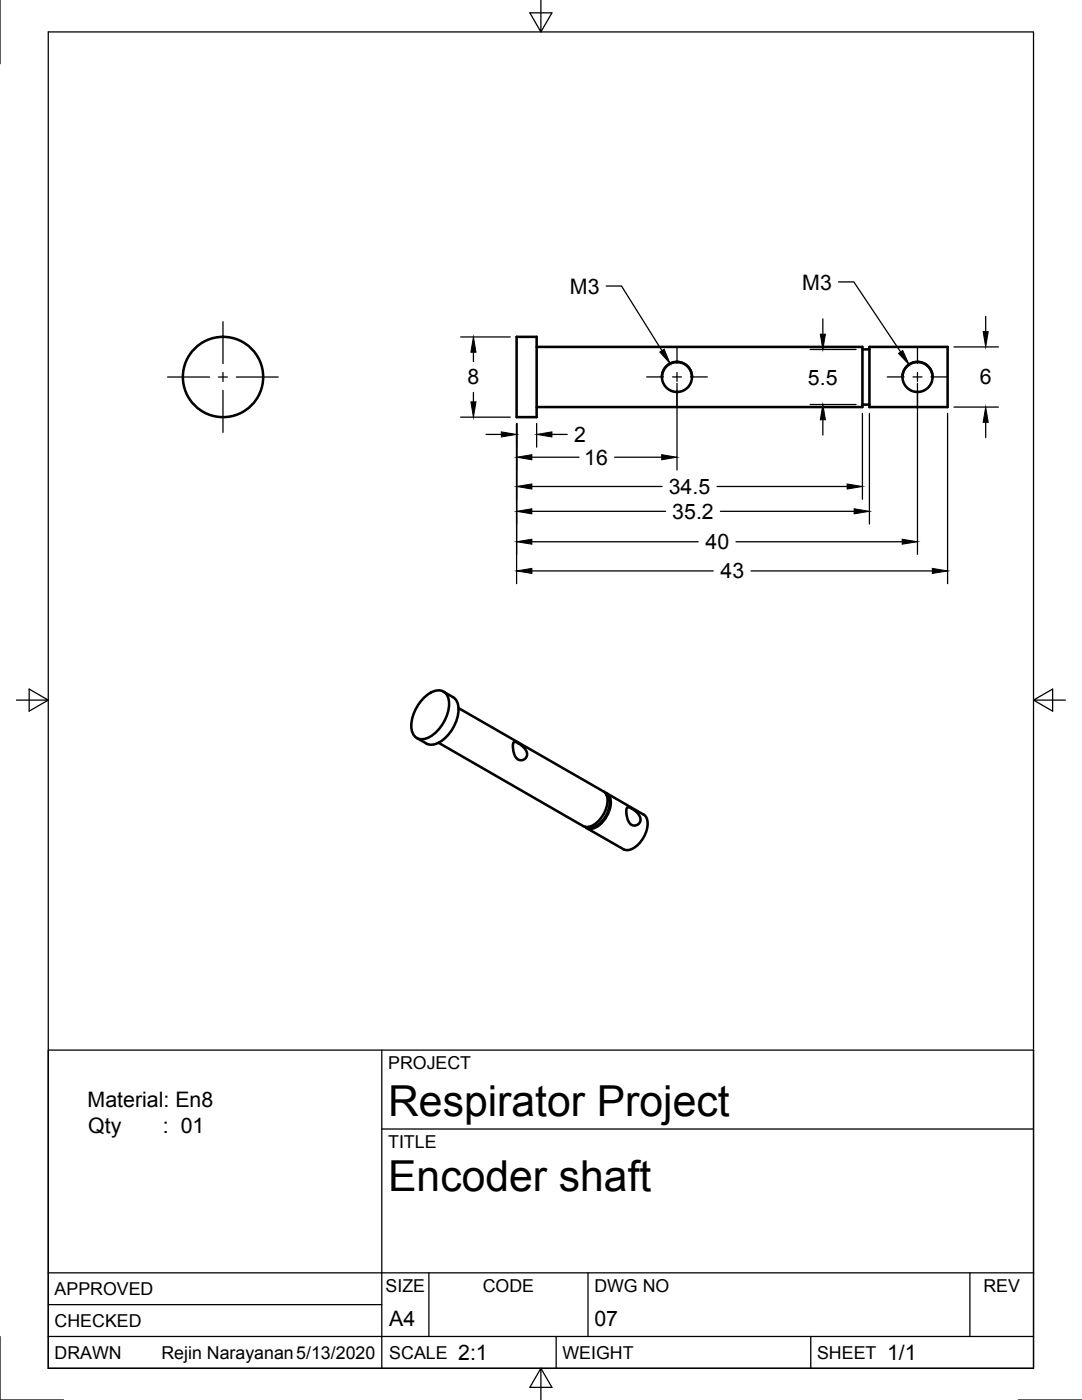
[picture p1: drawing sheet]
<svg xmlns="http://www.w3.org/2000/svg" width="216mm" height="279mm" viewBox="0 0 216 279" stroke-linecap="round" stroke-linejoin="round" font-family="sans-serif">
<!-- layer: Visible -->
<g fill="none" stroke="#000" stroke-width=".51">
<path d="M103.1 67.2h4v16h-4zM107.1 69.2h65v12h-65M132.1 75.2l.2-1.1 .6-.9 1-.7 1-.3 1.1 .2 1.1 .6 .8 1.1 .2 1.1M172.1 69.7h1.4M173.5 69.2h15.6v12h-15.6zM180.1 75.2l.2-1 .6-1 .8-.6 1.2-.4 1.1 .2 1.1 .6 .8 1.2 .2 1M172.1 80.8h1.4M84.5 139.3a3.5 3.5 0 0 1 4-1.3 3.6 3.6 0 0 1 .9 4.1 7.9 7.9 0 0 1-4.3 5.3 2.07 2.07 0 0 1-3-1.7 7.9 7.9 0 0 1 2.4-6.4zM88.5 138l1.9 1.1a3.3 3.3 0 0 1 1 3.6 7.9 7.9 0 0 1-4.6 5.8l-1.2 .1-.5-.2M83.2 147.3l1.9 1.1M87.5 148.2l28.9 16.7a2.72 2.72 0 0 0 3.1-1.1 5.4 5.4 0 0 0 1.5-5.2l-.6-.7M91.5 141.3l28.9 16.6"/>
<path d="M102.5 148.1h.3l.6 .2 1.4 1.2a1.3 1.3 0 0 1-.3 2.1 1.3 1.3 0 0 1-1.9-1.1l-.3-1.3zM120.7 158.1a2.12 2.12 0 0 1 1.1 2.7 5.7 5.7 0 0 1-3.8 4.6l-.9-.1-.4-.3M121 158.3l7.4 4.3M121 158.7a3 3 0 0 1 .2 3.4 4.6 4.6 0 0 1-3.3 3l-.5-.1M125.1 161.2l.2-.1 .6 .2 1.5 1.2a1.29 1.29 0 0 1-.2 2.1 1.29 1.29 0 0 1-1.9-1l-.3-1.2zM128.4 162.5a2.72 2.72 0 0 1 .6 3.2 5.4 5.4 0 0 1-3.7 4l-.9-.2-7.4-4.3"/>
<circle cx="44.5" cy="75.2" r="8"/>
<circle cx="135.1" cy="75.2" r="3"/>
<circle cx="183.1" cy="75.2" r="3"/>
</g>
<!-- layer: Border -->
<path d="M0 0v12.7M9.6 6.4h196.6v266.7h-196.6zM107.9 0v6.4l-2.2-3.8h4.4l-2.2 3.8M3.3 139.7h6.3l-3.8-2.2v4.4l3.8-2.2M206.2 139.7l3.8 2.2v-4.4l-3.8 2.2h6.4M0 266.7v12.7h12.7M107.9 273.1l2.2 3.8h-4.4l2.2-3.8v6.3M203.2 279.4h12.7" fill="none" stroke="#000" stroke-width=".25"/>
<!-- layer: Titleblock -->
<path d="M9.6 209.6h196.6v63.5h-196.6zM76.2 209.6v63.5M76.2 225.3h130M9.6 254h196.6M85.6 254v12.7M117.3 254v12.7M193.5 254v12.7M9.6 266.7h196.6M9.6 260.4h66.6M111 266.7v6.4M161.8 266.7v6.4" fill="none" stroke="#000" stroke-width=".25"/>
<!-- layer: Center Lines -->
<g fill="none" stroke="#000" stroke-width=".25">
<path d="M33.4 75.2h8.4M43.6 75.2h1.8M44.5 64.2v8.4M44.5 74.3v1.8M44.5 77.9v8.4M47.2 75.2h8.3M129 75.2h3.4M134.2 75.2h1.8M135.1 69.2v3.3M135.1 74.3v1.8M135.1 77.9v3.4M137.8 75.2h3.3"/>
<path d="M177 75.2h3.4M182.2 75.2h1.8M183.1 69.2v3.3M183.1 74.3v1.8M183.1 77.9v3.4M185.8 75.2h3.3"/>
</g>
<!-- layer: Dimensions -->
<g fill="none" stroke="#000" stroke-width=".25">
<path d="M91.9 67.2h9.9M94.5 70.3v1.9M94.5 78.3v1.9M135.1 76.5v17.3M161.6 69.7h9.2M164.2 63.6v3.1M183.1 76.5v34.1M190.4 69.2h8.8M196.7 63.1v3.1M91.9 83.2h9.9M97 86.7h3M103.1 84.5v32"/>
<path d="M106.1 97.1h26M106.1 91.2h9.4M107.1 84.5v4.7M110.1 86.7h3.1M122.6 91.2h9.4M143.1 97.1h25.9M161.6 80.7h9.2M164.2 83.8v3M172.1 82.5v17.1M173.5 82.5v22.1M189.1 82.5v34M190.4 81.2h8.8"/>
<path d="M196.7 84.3v3M106.1 113.9h36.2M106.1 108.1h33.2M106.1 102h26.7M143.7 102h26.7M146.9 108.1h33.1M149.9 113.9h36.1"/>
</g>
<g fill="#000" stroke="#000" stroke-width=".2">
<path d="M94.5 67.2l.5 3.1h-1zM163.7 66.7h1l-.5 3zM196.2 66.2h1l-.5 3zM94 80.2h1l-.5 3zM100 86.2l3.1 .5-3.1 .5zM103.1 97.1l3-.5v1zM103.1 91.2l3-.5v1.1zM107.1 86.7l3-.5v1zM132 90.7l3.1 .5-3.1 .6zM164.2 80.7l.5 3.1h-1zM169 96.6l3.1 .5-3.1 .5zM196.7 81.2l.5 3.1h-1z"/>
<path d="M103.1 113.9l3-.5v1zM103.1 108.1l3-.5v1zM103.1 102l3-.5v1.1zM170.4 101.5l3.1 .5-3.1 .6zM180 107.6l3.1 .5-3.1 .5zM186 113.4l3.1 .5-3.1 .5z"/>
</g>
<!-- layer: Annotations -->
<path d="M131.7 70.3l.8-.6 1.2 2.9zM179.3 70.5l.8-.5 1.3 2.8z" fill="#000" stroke="#000" stroke-width=".2"/>
<path d="M121 57.1h3l8.1 12.9M167.3 56.3h3.1l9.3 13.9" fill="none" stroke="#000" stroke-width=".25"/>
<g font-size="8.5">
<text x="77.4" y="222.8">Respirator Project</text>
<text x="77.4" y="237.8">Encoder shaft</text>
</g>
<g font-size="4.3">
<text x="113.7" y="58.6">M3</text>
<text x="160.1" y="57.8">M3</text>
<text x="93.3" y="76.7">8</text>
<text x="161.2" y="76.8">5.5</text>
<text x="195.5" y="76.6">6</text>
<text x="114.6" y="88.2">2</text>
<text x="116.6" y="92.8">16</text>
<text x="133.4" y="98.6">34.5</text>
<text x="134.2" y="103.5">35.2</text>
<text x="140.8" y="109.6">40</text>
<text x="143.8" y="115.4">43</text>
<text x="17.5" y="221">Material: En8</text>
<text x="17.6" y="226.1">Qty</text>
<text x="32.5" y="226.1">: 01</text>
<text x="77.7" y="264.5">A4</text>
<text x="118.6" y="264.5">07</text>
<text x="91.4" y="271.4">2:1</text>
<text x="177" y="271.4">1/1</text>
</g>
<g font-size="3.5">
<text x="77.4" y="213.4">PROJECT</text>
<text x="77.4" y="229.1">TITLE</text>
<text x="76.9" y="257.8">SIZE</text>
<text x="96.3" y="257.8">CODE</text>
<text x="118.6" y="257.8">DWG NO</text>
<text x="196.2" y="257.8">REV</text>
<text x="10.9" y="258.5">APPROVED</text>
<text x="10.9" y="264.8">CHECKED</text>
<text x="10.9" y="271.2">DRAWN</text>
<text x="32.2" y="271.2">Rejin Narayanan5/13/2020</text>
<text x="77.7" y="271.2">SCALE</text>
<text x="112.2" y="271.2">WEIGHT</text>
<text x="163" y="271.2">SHEET</text>
</g>
</svg>
